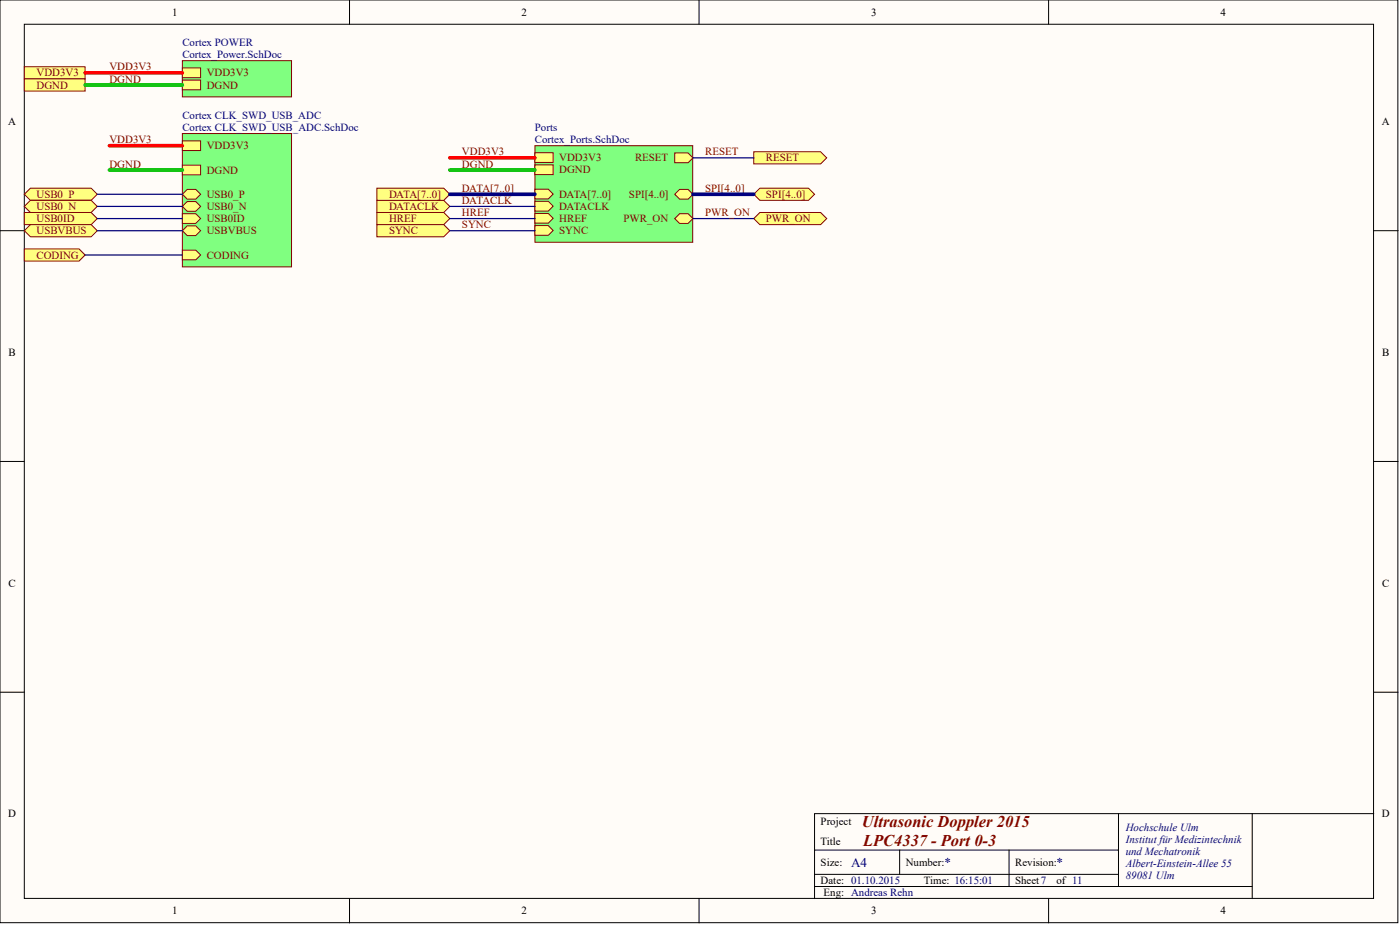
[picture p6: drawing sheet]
<svg xmlns="http://www.w3.org/2000/svg" width="292mm" height="193mm" viewBox="0 0 292 193" stroke-linecap="round" stroke-linejoin="round" font-family="sans-serif">
<g fill="#fffcf8" stroke="#000" stroke-width=".21">
<path d="M0 0h291.7v192.5h-291.7z"/>
<path d="M5.1 5.1h281.5v182.3h-281.5z"/>
</g>
<g fill="none" stroke="#000" stroke-width=".21">
<path d="M72.9 0v5.1M145.9 0v5.1M218.8 0v5.1M0 48.1h5.1M286.6 48.1h5.1M0 96.3h5.1M286.6 96.3h5.1M0 144.4h5.1M286.6 144.4h5.1M169.9 177.3h63.5M187.7 177.3v5.1M210.5 177.3v7.6"/>
<path d="M233.4 169.7v15.2M261.3 169.7h-91.4v17.8M286.6 169.7h-25.3v17.8M72.9 187.5v5M145.9 187.5v5M169.9 184.9h91.4M169.9 182.4h63.5M218.8 187.5v5"/>
</g>
<g fill="#ffff80" stroke="#800000" stroke-width=".21">
<path d="M5.1 13.9h12.7v2.6h-12.7z" fill-rule="evenodd"/>
<path d="M5.1 16.5h12.7v2.5h-12.7z" fill-rule="evenodd"/>
<path d="M78.6 41.8h14l1.3 1.3-1.3 1.2h-14z" fill-rule="evenodd"/>
<path d="M5.1 40.5l1.2-1.2h12.7l1.3 1.2-1.3 1.3h-12.7z" fill-rule="evenodd"/>
<path d="M5.1 43.1l1.2-1.3h12.7l1.3 1.3-1.3 1.2h-12.7z" fill-rule="evenodd"/>
</g>
<path d="M38 12.7h22.8v7.5h-22.8z" fill="#80ff80" stroke="#800000" stroke-width=".21"/>
<path d="M38 14.2h3.9v2h-3.9z" fill-rule="evenodd" fill="#ffff80"/>
<path d="M38 14.2h3.9v2h-3.9z" fill="none" stroke="#800000" stroke-width=".21"/>
<path d="M38 16.7h3.9v2h-3.9z" fill-rule="evenodd" fill="#ffff80"/>
<path d="M38 16.7h3.9v2h-3.9z" fill="none" stroke="#800000" stroke-width=".21"/>
<path d="M38 27.9h22.8v27.8h-22.8z" fill="#80ff80" stroke="#800000" stroke-width=".21"/>
<path d="M38 40.5l1.1-1h1.7l1.1 1-1.1 1h-1.7z" fill-rule="evenodd" fill="#ffff80"/>
<path d="M38 40.5l1.1-1h1.7l1.1 1-1.1 1h-1.7z" fill="none" stroke="#800000" stroke-width=".21"/>
<path d="M38 43.1l1.1-1.1h1.7l1.1 1.1-1.1 1h-1.7z" fill-rule="evenodd" fill="#ffff80"/>
<path d="M38 43.1l1.1-1.1h1.7l1.1 1.1-1.1 1h-1.7z" fill="none" stroke="#800000" stroke-width=".21"/>
<path d="M38 44.6h2.8l1.1 1-1.1 1h-2.8z" fill-rule="evenodd" fill="#ffff80"/>
<path d="M38 44.6h2.8l1.1 1-1.1 1h-2.8z" fill="none" stroke="#800000" stroke-width=".21"/>
<path d="M38 29.4h3.9v2h-3.9z" fill-rule="evenodd" fill="#ffff80"/>
<path d="M38 29.4h3.9v2h-3.9z" fill="none" stroke="#800000" stroke-width=".21"/>
<path d="M38 34.4h3.9v2.1h-3.9z" fill-rule="evenodd" fill="#ffff80"/>
<path d="M38 34.4h3.9v2.1h-3.9z" fill="none" stroke="#800000" stroke-width=".21"/>
<path d="M38 48.1l1.1-1h1.7l1.1 1-1.1 1h-1.7z" fill-rule="evenodd" fill="#ffff80"/>
<path d="M38 48.1l1.1-1h1.7l1.1 1-1.1 1h-1.7z" fill="none" stroke="#800000" stroke-width=".21"/>
<path d="M38 52.2h2.8l1.1 1-1.1 1h-2.8z" fill-rule="evenodd" fill="#ffff80"/>
<path d="M38 52.2h2.8l1.1 1-1.1 1h-2.8z" fill="none" stroke="#800000" stroke-width=".21"/>
<g fill="#ffff80" stroke="#800000" stroke-width=".21">
<path d="M5.1 44.3h13.9l1.3 1.3-1.3 1.3h-13.9z" fill-rule="evenodd"/>
<path d="M5.1 48.1l1.2-1.2h12.7l1.3 1.2-1.3 1.3h-12.7z" fill-rule="evenodd"/>
</g>
<path d="M111.6 30.4h32.9v20.1h-32.9z" fill="#80ff80" stroke="#800000" stroke-width=".21"/>
<path d="M111.6 39.5h2.8l1 1-1 1h-2.8z" fill-rule="evenodd" fill="#ffff80"/>
<path d="M111.6 39.5h2.8l1 1-1 1h-2.8z" fill="none" stroke="#800000" stroke-width=".21"/>
<path d="M111.6 31.9h3.8v2h-3.8z" fill-rule="evenodd" fill="#ffff80"/>
<path d="M111.6 31.9h3.8v2h-3.8z" fill="none" stroke="#800000" stroke-width=".21"/>
<path d="M111.6 34.4h3.8v2h-3.8z" fill-rule="evenodd" fill="#ffff80"/>
<path d="M111.6 34.4h3.8v2h-3.8z" fill="none" stroke="#800000" stroke-width=".21"/>
<path d="M111.6 42h2.8l1 1-1 1h-2.8z" fill-rule="evenodd" fill="#ffff80"/>
<path d="M111.6 42h2.8l1 1-1 1h-2.8z" fill="none" stroke="#800000" stroke-width=".21"/>
<path d="M111.6 44.5h2.8l1 1-1 1.1h-2.8z" fill-rule="evenodd" fill="#ffff80"/>
<path d="M111.6 44.5h2.8l1 1-1 1.1h-2.8z" fill="none" stroke="#800000" stroke-width=".21"/>
<path d="M140.8 31.9h2.8l1 1-1 1h-2.8z" fill-rule="evenodd" fill="#ffff80"/>
<path d="M140.8 31.9h2.8l1 1-1 1h-2.8z" fill="none" stroke="#800000" stroke-width=".21"/>
<path d="M111.6 47.1h2.8l1 1-1 1h-2.8z" fill-rule="evenodd" fill="#ffff80"/>
<path d="M111.6 47.1h2.8l1 1-1 1h-2.8z" fill="none" stroke="#800000" stroke-width=".21"/>
<path d="M140.8 40.5l1-1h1.8l1 1-1 1h-1.8z" fill-rule="evenodd" fill="#ffff80"/>
<path d="M140.8 40.5l1-1h1.8l1 1-1 1h-1.8z" fill="none" stroke="#800000" stroke-width=".21"/>
<path d="M140.8 45.6l1-1h1.8l1 1-1 1h-1.8z" fill-rule="evenodd" fill="#ffff80"/>
<path d="M140.8 45.6l1-1h1.8l1 1-1 1h-1.8z" fill="none" stroke="#800000" stroke-width=".21"/>
<g fill="#ffff80" stroke="#800000" stroke-width=".21">
<path d="M78.6 39.3h14l1.3 1.2-1.3 1.3h-14z" fill-rule="evenodd"/>
<path d="M5.1 51.9h11.4l1.3 1.3-1.3 1.3h-11.4z" fill-rule="evenodd"/>
<path d="M78.6 44.3h14l1.3 1.3-1.3 1.3h-14z" fill-rule="evenodd"/>
<path d="M157.3 31.7h13.9l1.3 1.2-1.3 1.3h-13.9z" fill-rule="evenodd"/>
<path d="M78.6 46.9h14l1.3 1.2-1.3 1.3h-14z" fill-rule="evenodd"/>
<path d="M157.3 40.5l1.2-1.2h10.2l1.2 1.2-1.2 1.3h-10.2z" fill-rule="evenodd"/>
</g>
<path d="M17.8 15.2h20.2M22.8 30.4h15.2M93.9 32.9h17.7" fill="none" stroke="#f00" stroke-width=".76"/>
<path d="M17.8 17.7h20.2M22.8 35.5h15.2M93.9 35.5h17.7" fill="none" stroke="#00bf00" stroke-width=".76"/>
<path d="M144.6 32.9h12.7M17.8 53.2h20.2M20.3 40.5h17.7M20.3 43.1h17.7M20.3 45.6h17.7M20.3 48.1h17.7M93.9 43.1h17.7M93.9 45.6h17.7M93.9 48.1h17.7" fill="none" stroke="#000080" stroke-width=".25"/>
<path d="M93.9 40.5h17.7M144.6 40.5h12.7" fill="none" stroke="#000080" stroke-width=".76"/>
<path d="M157.3 45.6l1.2-1.3h12.7l1.3 1.3-1.3 1.3h-12.7z" fill-rule="evenodd" fill="#ffff80" stroke="#800000" stroke-width=".21"/>
<path d="M144.6 45.6h12.7" fill="none" stroke="#000080" stroke-width=".25"/>
<g font-size="3.4" fill="#800000">
<text x="179.8" y="172.5">Ultrasonic Doppler 2015</text>
<text x="180.1" y="176.6">LPC4337 - Port 0-3</text>
</g>
<g font-size="2.7" fill="#000080">
<text x="177.6" y="180.8">A4</text>
<text x="197.1" y="180.8">*</text>
<text x="220.4" y="180.8">*</text>
</g>
<g font-size="2.3">
<text x="35.9" y="3.3">1</text>
<text x="108.8" y="3.3">2</text>
<text x="181.7" y="3.3">3</text>
<text x="254.7" y="3.3">4</text>
<text x="1.7" y="26.1">A</text>
<text x="288.3" y="26.1">A</text>
<text x="1.8" y="74.2">B</text>
<text x="288.4" y="74.2">B</text>
<text x="1.8" y="122.4">C</text>
<text x="288.4" y="122.4">C</text>
<text x="1.7" y="170.5">D</text>
<text x="171.2" y="172.1">Project</text>
<text x="288.3" y="170.5">D</text>
<text x="171.2" y="176.2">Title</text>
<text x="171.2" y="180.6">Size:</text>
<text x="171.2" y="184.4">Date: 01.10.2015</text>
<text x="189" y="180.6">Number:</text>
<text x="192.8" y="184.4">Time: 16:15:01</text>
<text x="211.8" y="180.6">Revision:</text>
<text x="211.8" y="184.4">Sheet7</text>
<text x="220.4" y="184.4">of 11</text>
<text x="35.9" y="190.8">1</text>
<text x="108.8" y="190.8">2</text>
<text x="171.9" y="187">Eng: Andreas Rehn</text>
<text x="181.7" y="190.8">3</text>
<text x="254.7" y="190.8">4</text>
</g>
<g font-size="2.3" fill="#000080">
<text x="38" y="9.6">Cortex POWER</text>
<text x="38" y="12.2">Cortex_Power.SchDoc</text>
<text x="38" y="24.8">Cortex CLK_SWD_USB_ADC</text>
<text x="38" y="27.4">Cortex CLK_SWD_USB_ADC.SchDoc</text>
<text x="111.6" y="27.4">Ports</text>
<text x="111.6" y="29.9">Cortex_Ports.SchDoc</text>
<text x="234.9" y="173.3">Hochschule Ulm</text>
<text x="234.9" y="175.8">Institut für Medizintechnik</text>
<text x="234.9" y="178.4">und Mechatronik</text>
<text x="234.9" y="180.9">Albert-Einstein-Allee 55</text>
<text x="234.9" y="183.4">89081 Ulm</text>
</g>
<g font-size="2.3" fill="#800000">
<text x="7.6" y="16">VDD3V3</text>
<text x="22.8" y="14.7">VDD3V3</text>
<text x="22.8" y="17.2">DGND</text>
<text x="43.1" y="16">VDD3V3</text>
<text x="7.6" y="18.5">DGND</text>
<text x="43.1" y="18.5">DGND</text>
<text x="22.8" y="29.9">VDD3V3</text>
<text x="22.8" y="35">DGND</text>
<text x="43.1" y="31.2">VDD3V3</text>
<text x="96.4" y="32.4">VDD3V3</text>
<text x="96.4" y="35">DGND</text>
<text x="116.7" y="33.6">VDD3V3</text>
<text x="132.5" y="33.7">RESET</text>
<text x="147.1" y="32.4">RESET</text>
<text x="159.8" y="33.7">RESET</text>
<text x="7.6" y="41.3">USB0_P</text>
<text x="43.1" y="41.3">USB0_P</text>
<text x="43.1" y="36.2">DGND</text>
<text x="81.2" y="41.3">DATA[7..0]</text>
<text x="96.4" y="40">DATA[7..0]</text>
<text x="116.7" y="41.2">DATA[7..0]</text>
<text x="116.7" y="36.2">DGND</text>
<text x="131.2" y="41.3">SPI[4..0]</text>
<text x="147.1" y="40">SPI[4..0]</text>
<text x="159.8" y="41.3">SPI[4..0]</text>
<text x="7.6" y="43.8">USB0_N</text>
<text x="7.6" y="46.4">USB0ID</text>
<text x="43.1" y="43.8">USB0_N</text>
<text x="43.1" y="46.4">USB0ID</text>
<text x="81.2" y="43.8">DATACLK</text>
<text x="81.2" y="46.4">HREF</text>
<text x="96.4" y="42.6">DATACLK</text>
<text x="96.4" y="45.1">HREF</text>
<text x="96.4" y="47.6">SYNC</text>
<text x="116.7" y="43.8">DATACLK</text>
<text x="116.7" y="46.3">HREF</text>
<text x="130.1" y="46.4">PWR_ON</text>
<text x="147.1" y="45.1">PWR_ON</text>
<text x="159.8" y="46.4">PWR_ON</text>
<text x="7.6" y="48.9">USBVBUS</text>
<text x="7.6" y="54">CODING</text>
<text x="43.1" y="48.9">USBVBUS</text>
<text x="43.1" y="54">CODING</text>
<text x="81.2" y="48.9">SYNC</text>
<text x="116.7" y="48.8">SYNC</text>
</g>
</svg>
